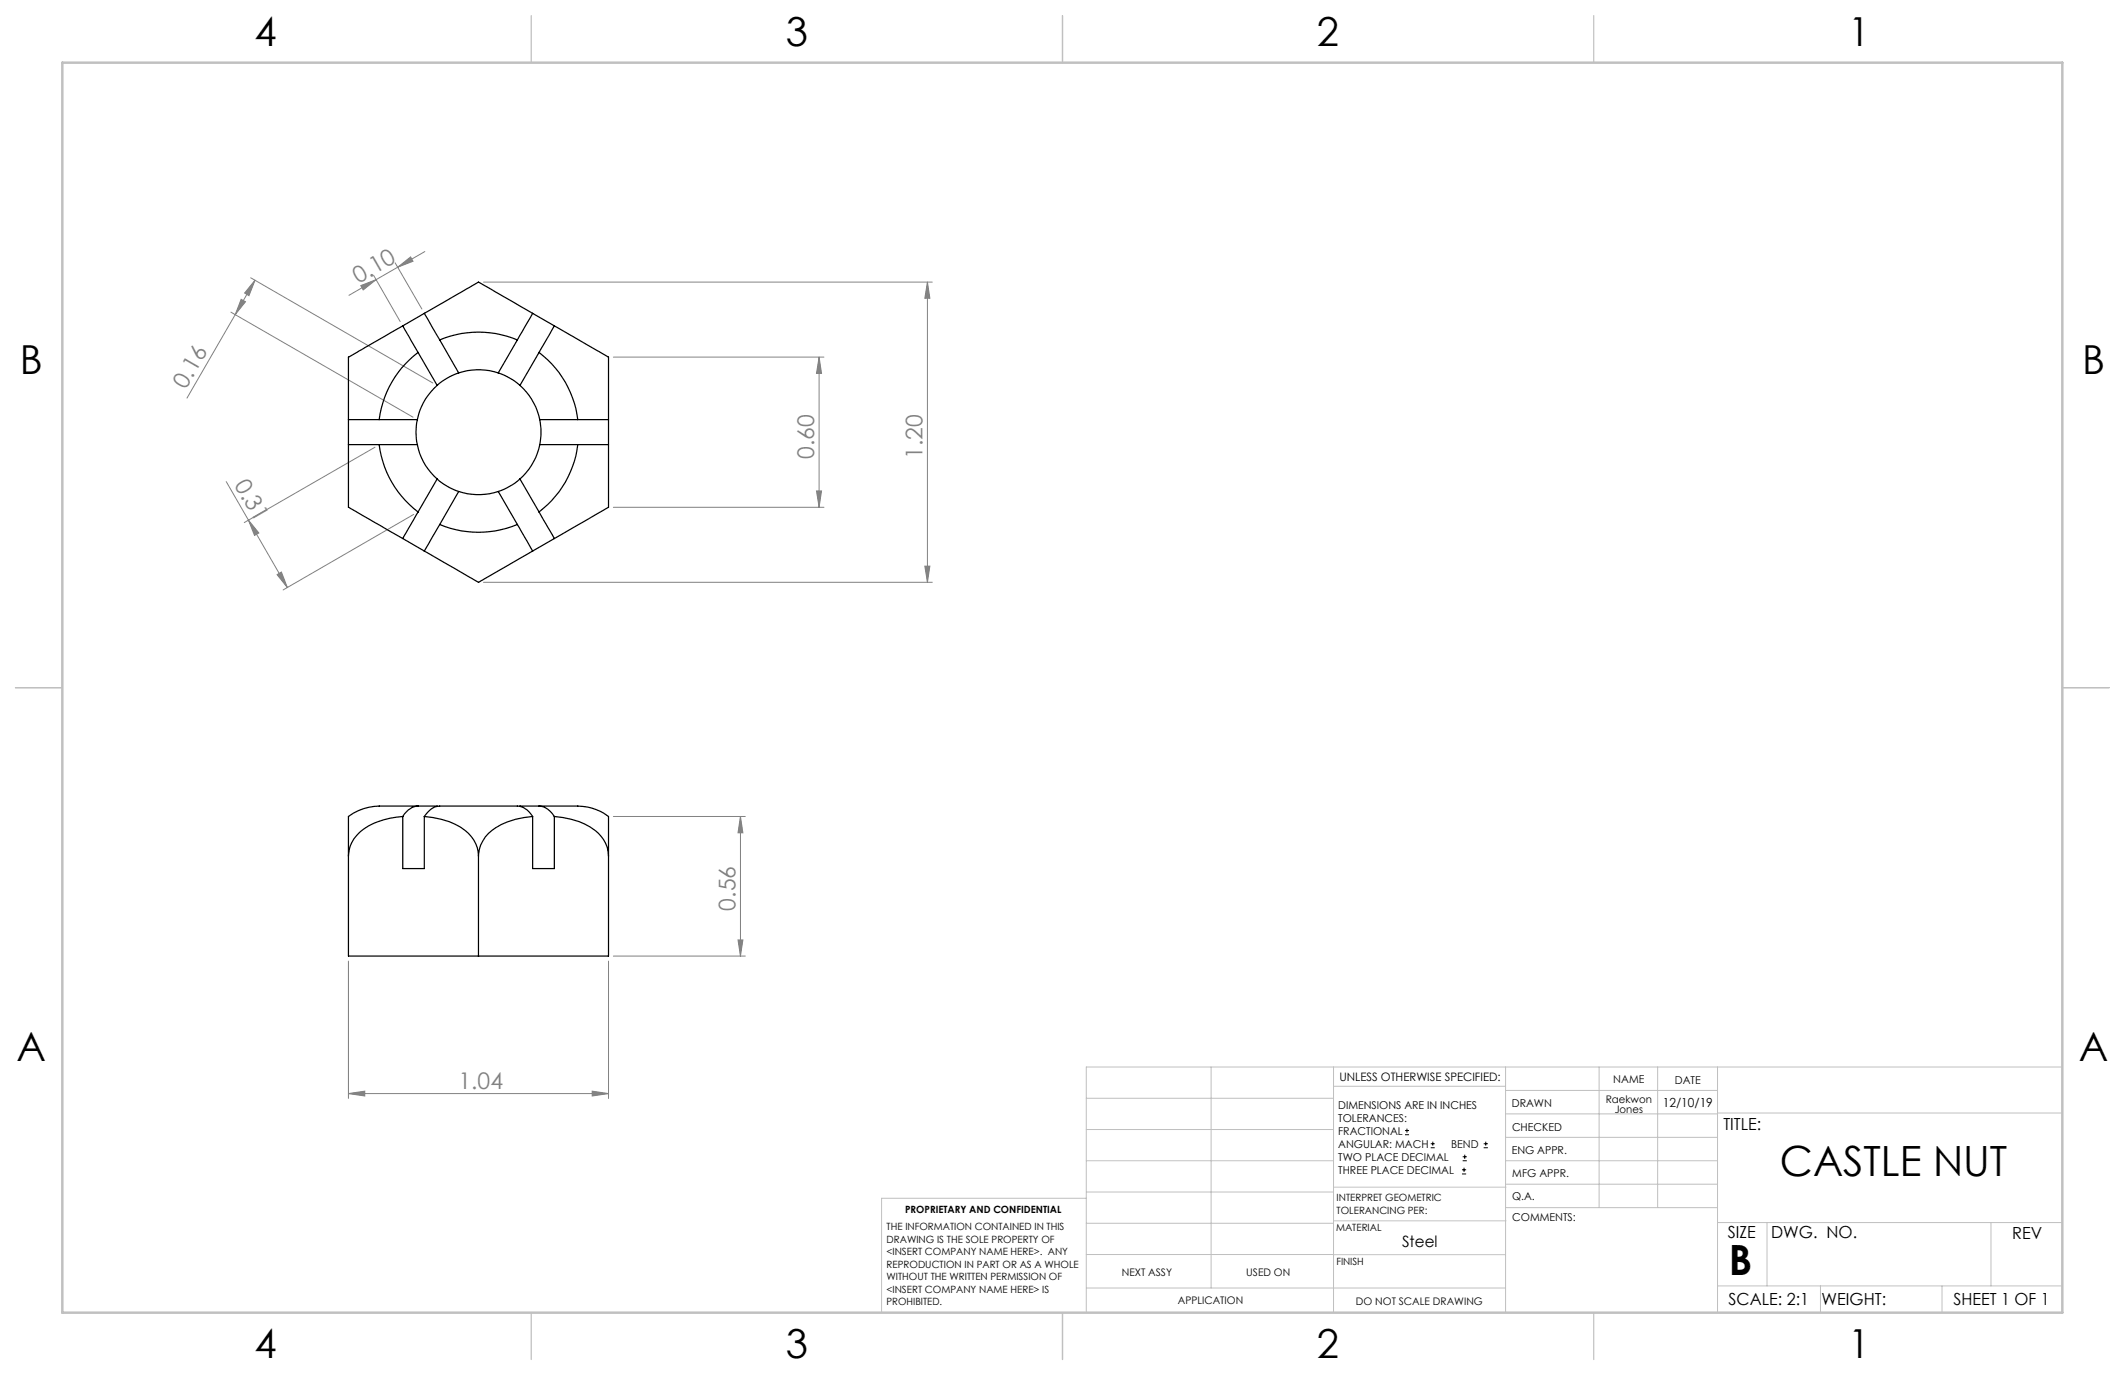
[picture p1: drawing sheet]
<svg xmlns="http://www.w3.org/2000/svg" width="432mm" height="279mm" viewBox="0 0 432 279" stroke-linecap="round" stroke-linejoin="round" font-family="sans-serif">
<g fill="none" stroke="#000" stroke-width=".2">
<path d="M285.5 230.6h.8M285.5 229.7h.8M285.9 229.3v.9M290.7 233.2h.8M290.7 232.4h.8M291.1 232v.8M297.1 238.5h.8M297.1 237.7h.8M297.2 235.9h.9M297.2 235.1h.9M297.5 237.3v.8M297.6 234.6v.9"/>
<path d="M301.5 233.2h.8M301.5 232.4h.8M301.9 232v.8"/>
</g>
<g fill="none" stroke="#808080" stroke-width=".2">
<path d="M50.9 56.4l37 21.4M51.8 56.9l-4 7M51.8 56.9l-1.2 3.2-.9-.6zM73.3 58l3.1-1.2-2.6 2.1zM75.9 56l5.4 9.3M76.4 56.8l-5.5 3.2M80.3 53.4l5.4 9.4M80.8 54.3l2.6-2.1 .5 .9zM86.3 51.1l-9.9 5.7M98.2 57.3h91.2M188.5 57.3v61M188.5 57.3l.4 3.3h-1z"/>
<path d="M46.9 63.4l37 21.4M47.8 63.9l-9.8 17M49 60.8l.9 .5-2.1 2.6zM124.6 72.6h42.8M166.4 72.6l.5 3.3h-1zM166.4 72.6v30.5M46 97.9l12.4 21.5M76.2 90.9l-26.6 15.3M165.9 99.8h1l-.5 3.3zM50.5 105.7l2.1 2.6-.9 .5zM56.3 116.8l.9-.6 1.2 3.2zM84.1 104.5l-26.6 15.4"/>
<path d="M98.2 118.3h91.2M124.6 103.1h42.8M187.9 115h1l-.4 3.3zM124.6 165.9h26.8M150.5 165.9v28.4M150.5 165.9l.5 3.3h-1zM70.8 195.3v27.9M123.6 195.3v27.9M124.6 194.3h26.8M150 191h1l-.5 3.3zM70.8 222.2l3.3-.5v1zM70.8 222.2h52.8"/>
<path d="M120.3 221.7l3.3 .5-3.3 .5z"/>
</g>
<g fill="none" stroke="#c0c0c0" stroke-width=".2">
<path d="M246.1 216.8v44.9M271 216.8v49.9M305.9 216.8v49.9M324.9 216.8v28.6M336.8 216.8v28.6M349 216.8v49.9M419.1 216.8h-198.4v49.9M220.7 235.9h50.3M220.7 229.5h50.3M220.7 223.2h50.3M271 220.7h34.9M305.9 231.1h43.1"/>
<path d="M305.9 226.3h43.1M305.9 221.6h43.1M305.9 235.9h43.1M349 226.2h70.1M220.7 248.6h50.3M220.7 242.2h50.3M220.7 254.9h50.3M220.7 243.5h-41.6v23.2M271 255h34.9M271 248.1h35M271 241.2h35M305.9 240.6h43.1"/>
<path d="M306 245.4h43M349 248.4h70.1M359.1 248.4v12.9M404.6 248.4v12.9M220.7 261.7h85.2M349 261.3h70.1M369.9 261.3v5.4M394.6 261.3v5.4"/>
</g>
<path d="M108 3.2v9.5M215.9 3.2v9.5M323.8 3.2v9.5M3.1 139.7h9.6M419.1 139.7h9.5M108 266.7v9.6M215.9 266.7v9.6M323.8 266.7v9.6" fill="none" stroke="#c0c0c0" stroke-width=".25"/>
<path d="M12.7 12.7h406.4v254h-406.4z" fill="none" stroke="#c0c0c0" stroke-width=".5"/>
<g fill="#808080">
<path d="M70.8 222.2l3.3-.5v1zM120.3 221.7l3.3 .5-3.3 .5z"/>
<path d="M73.3 58l3.1-1.2-2.6 2.1zM80.8 54.3l2.6-2.1 .5 .9z"/>
<path d="M49 60.8l.9 .5-2.1 2.6zM51.8 56.9l-1.2 3.2-.9-.6z"/>
<path d="M150 191h1l-.5 3.3zM150.5 165.9l.5 3.3h-1z"/>
<path d="M166.4 72.6l.5 3.3h-1zM165.9 99.8h1l-.5 3.3z"/>
<path d="M188.5 57.3l.4 3.3h-1zM187.9 115h1l-.4 3.3z"/>
<path d="M50.5 105.7l2.1 2.6-.9 .5zM56.3 116.8l.9-.6 1.2 3.2z"/>
</g>
<g fill="none" stroke="#000" stroke-width=".25">
<path d="M81.8 66.2l-10.6 6.2a.53 .53 0 0 0-.4 .2 .53 .53 0 0 0 0 .6v12.1M81.8 66.2l3.1 5.4M84.9 71.6a20.4 20.4 0 0 0-7.9 13.7M84.9 71.6l3.9 6.7M86.2 63.7l11-6.4 11 6.4M86.2 63.7l3.2 5.4M86.2 63.7l-4.4 2.5M88.8 78.3a12.3 12.3 0 0 0-4 7M89.4 69.1a20.4 20.4 0 0 1 15.7 0M89.4 69.1l3.8 6.7M93.2 75.8a12.9 12.9 0 0 1 8 0M93.2 75.8a12.7 12.7 0 0 0-4.4 2.5"/>
<path d="M101.2 75.8a13.3 13.3 0 0 1 4.5 2.5M105.1 69.1l-3.9 6.7M105.7 78.3a12.8 12.8 0 0 1 4 7M108.2 63.7l-3.1 5.4M108.2 63.7l4.4 2.5M109.5 71.6a20.2 20.2 0 0 1 7.9 13.7M109.5 71.6l-3.8 6.7M112.6 66.2l11 6.4v12.7M112.6 66.2l-3.1 5.4M70.8 85.3h6.2M70.8 90.3v12.2a.53 .53 0 0 0 .4 .8l10.6 6.1M70.8 90.3h6.2"/>
<path d="M70.8 85.3v5M77 90.3a20.3 20.3 0 0 0 7.9 13.7M77 85.3h7.8M77 90.3h7.8M84.8 90.3a12.3 12.3 0 0 0 4 7M84.8 85.3a11.6 11.6 0 0 0 0 5M88.8 97.3a12.7 12.7 0 0 0 4.4 2.6M88.8 97.3l-3.9 6.7M93.2 99.9a12.9 12.9 0 0 0 8 0M93.2 99.9l-3.8 6.7M101.2 99.9l3.9 6.7M105.7 97.3a13.3 13.3 0 0 1-4.5 2.6"/>
<path d="M105.7 97.3l3.8 6.7M109.7 90.3a12.9 12.9 0 0 1-4 7M109.7 85.3a13.2 13.2 0 0 1 0 5M109.7 85.3h7.7M109.7 90.3h7.7M117.4 90.3a20.1 20.1 0 0 1-7.9 13.7M117.4 90.3h6.2M117.4 85.3h6.2M123.6 90.3v12.8l-11 6.3M123.6 85.3v5M81.8 109.4l4.4 2.6M84.9 104l-3.1 5.4"/>
<path d="M86.2 112l11 6.3 11-6.3M89.4 106.6a20.4 20.4 0 0 0 15.7 0M89.4 106.6l-3.2 5.4M105.1 106.6l3.1 5.4M109.5 104l3.1 5.4M112.6 109.4l-4.4 2.6M70.8 174v20.3h52.8v-20.3M81.8 165.9a13.3 13.3 0 0 0-9.6 4.1 6.2 6.2 0 0 0-1.4 4M81.8 165.9v10.6h4.4v-10.6M84.9 163.8h-6.3a12.5 12.5 0 0 0-7.8 2.1v8.1M84.9 163.8a4 4 0 0 0-3.1 2.1M84.9 163.8l3.9 .1"/>
<path d="M86.2 165.9a14.3 14.3 0 0 1 9 3.4 6.5 6.5 0 0 1 2 4.7M86.2 165.9a4 4 0 0 1 4.2-2.1h13.6a3.9 3.9 0 0 1 4.2 2.1M97.2 174v20.3M108.2 165.9a14.6 14.6 0 0 0-8.9 3.4 6.5 6.5 0 0 0-2.1 4.7M108.2 165.9v10.6h4.4v-10.6M109.5 163.8a3.8 3.8 0 0 1 3.1 2.1M109.5 163.8h6.8a11.4 11.4 0 0 1 7.3 2.1v8.1M109.5 163.8l-3.8 .1M112.6 165.9a14.3 14.3 0 0 1 9 3.4 6.5 6.5 0 0 1 2 4.7"/>
</g>
<g font-size="8.5">
<text x="361.7" y="239">CASTLE NUT</text>
<text x="351.3" y="259">B</text>
</g>
<g font-size="8.1">
<text x="51.7" y="9.3">4</text>
<text x="159.7" y="9.3">3</text>
<text x="267.6" y="9.3">2</text>
<text x="375.6" y="9.3">1</text>
<text x="4" y="76">B</text>
<text x="423.1" y="76">B</text>
<text x="3.3" y="215.7">A</text>
<text x="422.4" y="215.7">A</text>
<text x="51.7" y="276">4</text>
<text x="159.7" y="276">3</text>
<text x="267.6" y="276">2</text>
<text x="375.6" y="276">1</text>
</g>
<g font-size="4.7" fill="#808080">
<text x="72.9" y="57.7" transform="rotate(-30 72.9 57.7)">0.10</text>
<text x="37.8" y="79.2" transform="rotate(-60 37.8 79.2)">0.16</text>
<text x="165.4" y="93.2" transform="rotate(-90 165.4 93.2)">0.60</text>
<text x="187.5" y="93.2" transform="rotate(-90 187.5 93.2)">1.20</text>
<text x="47.5" y="98.5" transform="rotate(60 47.5 98.5)">0.31</text>
<text x="149.5" y="185" transform="rotate(-90 149.5 185)">0.56</text>
<text x="93.2" y="221.2">1.04</text>
</g>
<g font-size="3.4">
<text x="350.2" y="229.5">TITLE:</text>
<text x="351.1" y="251.6">SIZE</text>
<text x="359.9" y="251.6">DWG. NO.</text>
<text x="408.9" y="251.7">REV</text>
<text x="351.2" y="265.2">SCALE: 2:1</text>
<text x="370.1" y="265.3">WEIGHT:</text>
<text x="396.9" y="265.2">SHEET 1 OF 1</text>
</g>
<text font-size="3.2" x="284.9" y="253.3">Steel</text>
<text font-size="2.5" x="337.9" y="224.9">12/10/19</text>
<text font-size="2.4" x="272.2" y="219.7">UNLESS OTHERWISE SPECIFIED:</text>
<g font-size="2.2">
<text x="327.8" y="220.1">NAME</text>
<text x="340.3" y="220.2">DATE</text>
<text x="271.9" y="225.3">DIMENSIONS ARE IN INCHES</text>
<text x="271.9" y="227.9">TOLERANCES:</text>
<text x="307.2" y="224.9">DRAWN</text>
<text x="271.9" y="230.6">FRACTIONAL</text>
<text x="271.9" y="233.2">ANGULAR: MACH</text>
<text x="294.9" y="233.2">BEND</text>
<text x="307.3" y="229.8">CHECKED</text>
<text x="271.9" y="235.9">TWO PLACE DECIMAL</text>
<text x="271.9" y="238.5">THREE PLACE DECIMAL</text>
<text x="307.2" y="234.5">ENG APPR.</text>
<text x="307.3" y="239.2">MFG APPR.</text>
<text x="307.3" y="243.9">Q.A.</text>
<text x="307.3" y="248.1">COMMENTS:</text>
</g>
<g font-size="2.1">
<text x="326.3" y="224.1">Raekwon</text>
<text x="328.1" y="226.2">Jones</text>
<text x="227.9" y="259.2">NEXT ASSY</text>
<text x="253.3" y="259.2">USED ON</text>
<text x="239.3" y="265">APPLICATION</text>
<text x="275.5" y="265.1">DO NOT SCALE DRAWING</text>
</g>
<g font-size="2">
<text x="271.6" y="244.1">INTERPRET GEOMETRIC</text>
<text x="180.2" y="250">THE INFORMATION CONTAINED IN THIS</text>
<text x="183.9" y="246.4">PROPRIETARY AND CONFIDENTIAL</text>
<text x="271.5" y="250.2">MATERIAL</text>
<text x="271.6" y="246.6">TOLERANCING PER:</text>
<text x="180.2" y="252.5">DRAWING IS THE SOLE PROPERTY OF</text>
<text x="180.2" y="255.1">&lt;INSERT COMPANY NAME HERE&gt;. ANY</text>
<text x="180.2" y="257.6">REPRODUCTION IN PART OR AS A WHOLE</text>
<text x="271.5" y="257">FINISH</text>
<text x="180.2" y="260.1">WITHOUT THE WRITTEN PERMISSION OF</text>
<text x="180.2" y="262.6">&lt;INSERT COMPANY NAME HERE&gt; IS</text>
<text x="180.2" y="265.2">PROHIBITED.</text>
</g>
</svg>
